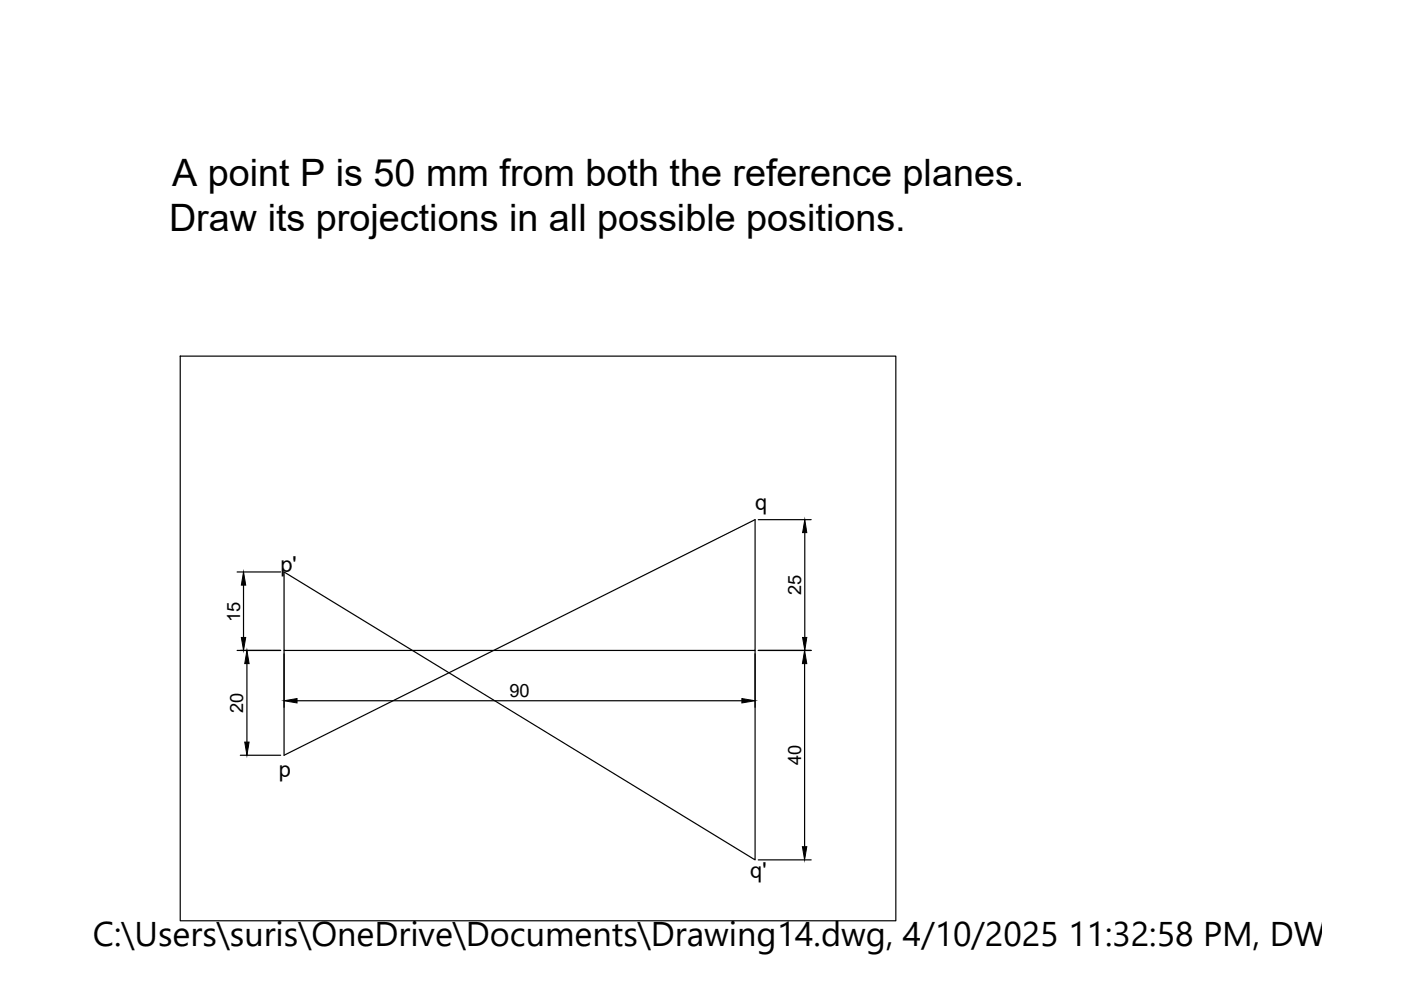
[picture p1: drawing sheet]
<svg xmlns="http://www.w3.org/2000/svg" width="297mm" height="210mm" viewBox="0 0 297 210" stroke-linecap="round" stroke-linejoin="round" font-family="sans-serif">
<!-- layer: 0 -->
<g fill="none" stroke="#000" stroke-width=".25">
<path d="M38.2 75.5h151.7v119.7h-151.7zM160.8 110.2h11.2M170.6 112.9v22.3M50.3 137.9h9.2M50.3 121.3h9.2M51.6 124.1v11.1M60.2 137.9v22.2l99.9-49.9v27.7h-99.9v-16.6l99.9 61v-44.4M160.1 138.6v11.4M160.8 137.9h11.2M52.4 140.7v16.6M63 148.6h94.3M170.6 140.7v38.8"/>
<path d="M51 160.1h8.5M160.8 182.3h11.2"/>
</g>
<path d="M170.6 110.2l.5 2.7h-.9zM51.2 135.2h.9l-.5 2.7zM51.6 121.3l.5 2.8h-.9zM170.2 135.2h.9l-.5 2.7zM52.4 137.9l.4 2.8h-.9zM51.9 157.3h.9l-.4 2.8zM60.2 148.6l2.8-.5v.9zM157.3 148.1l2.8 .5-2.8 .4zM170.6 137.9l.5 2.8h-1zM170.1 179.5h1l-.5 2.8z" fill="#000" stroke="#000" stroke-width=".21"/>
<g font-size="8">
<text x="36.5" y="39.4">A point P is 50 mm from both the reference planes.</text>
<text x="35.8" y="49">Draw its projections in all possible positions.</text>
</g>
<text font-size="7.3" x="19.7" y="200.6">C:\Users\suris\OneDrive\Documents\Drawing14.dwg, 4/10/2025 11:32:58 PM, DWG To</text>
<g font-size="4.7">
<text x="160.1" y="108.1">q</text>
<text x="59.5" y="121.2">p'</text>
<text x="59.1" y="164.7">p</text>
<text x="159.1" y="186.2">q'</text>
</g>
<g font-size="3.9">
<text x="50.9" y="131.9" transform="rotate(-90 50.9 131.9)">15</text>
<text x="169.9" y="126.2" transform="rotate(-90 169.9 126.2)">25</text>
<text x="108" y="147.9">90</text>
<text x="51.6" y="151.1" transform="rotate(-90 51.6 151.1)">20</text>
<text x="169.9" y="162.2" transform="rotate(-90 169.9 162.2)">40</text>
</g>
</svg>
